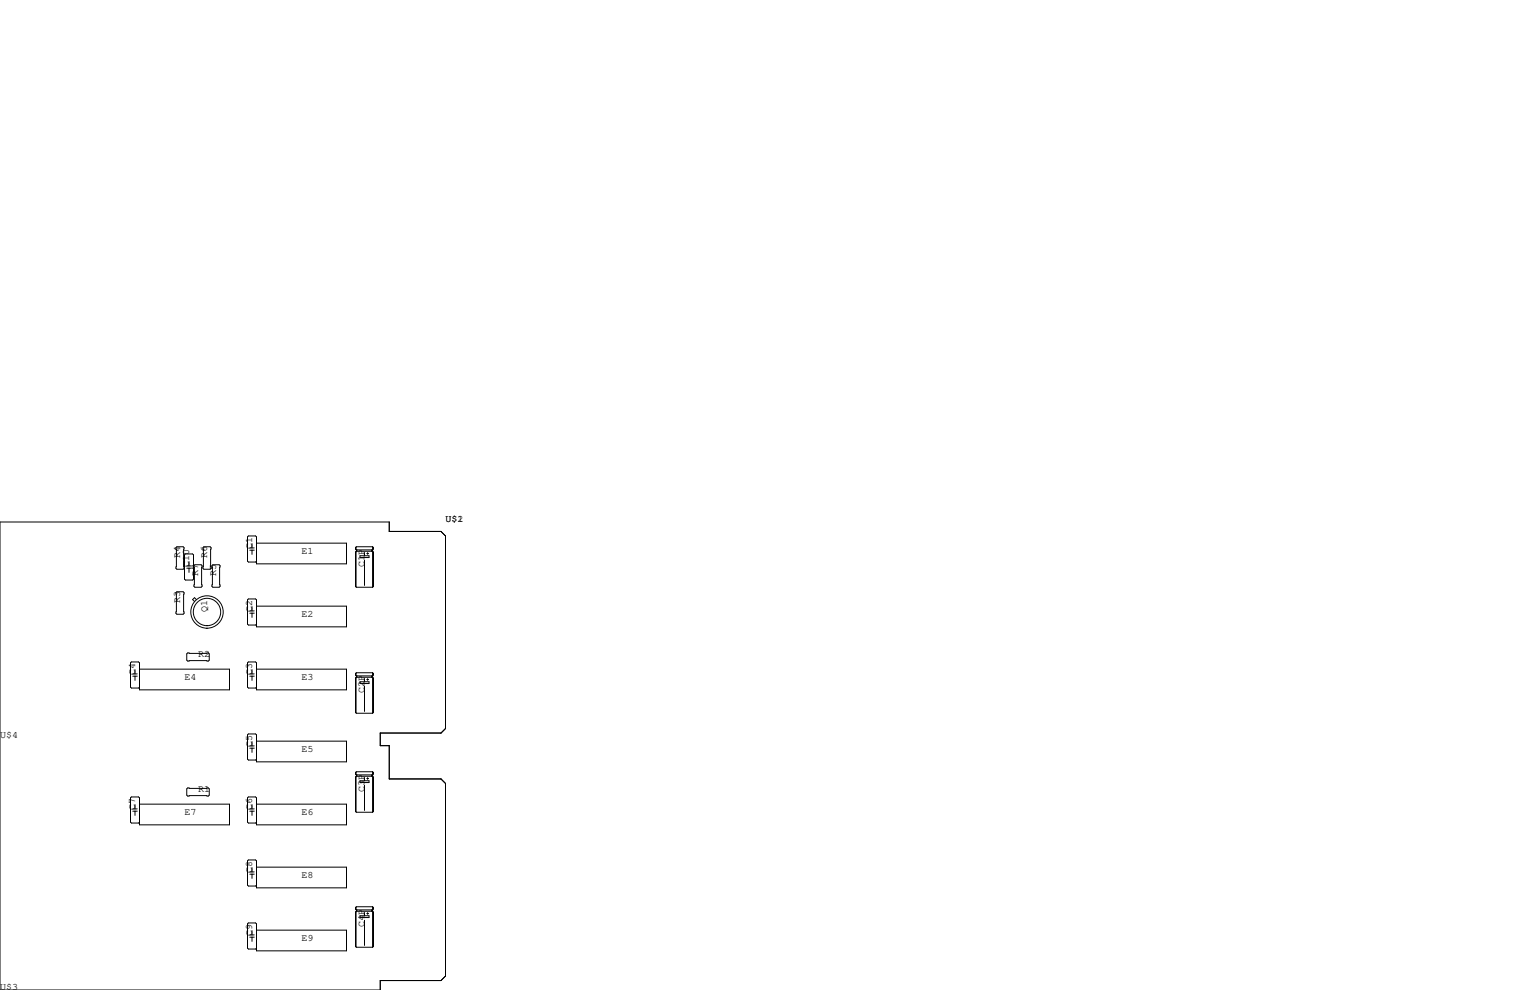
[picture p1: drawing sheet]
<svg xmlns="http://www.w3.org/2000/svg" width="432mm" height="279mm" viewBox="0 0 432 279" stroke-linecap="round" stroke-linejoin="round" font-family="sans-serif">
<g fill="none" stroke="#000" stroke-width=".28">
<path d="M0 147.3h109.9v2.7h14.6l1.2 1.3v54.3l-1.2 1.3h-17.2v3.5h2.6v9.4h14.6l1.2 1.3v54.4l-1.2 1.2h-17.2v2.7h-107.3zM49.7 154.6l.2-.3h1.8l.2 .3v5.8l-.2 .3h-1.8l-.2-.3zM52.3 156.3h2.1l.2 .3v6.8l-.2 .3h-2.1l-.2-.3v-6.8zM52.7 159.7h1.3M53.3 158.5v1.2M54.7 159.6l.3-.2h1.8l.2 .2v5.9l-.2 .2h-1.8l-.3-.2zM57.3 154.6l.2-.3h1.8l.3 .3v5.8l-.3 .3h-1.8l-.2-.3zM59.8 159.6l.3-.2h1.7l.3 .2v5.9l-.3 .2h-1.7l-.3-.2zM70.5 154.6h1.3M70.5 155.3h1.3M71.1 153.4v1.2M71.1 155.3v1.2"/>
<path d="M72.4 153.3h25.4v5.8h-25.4v-7.6l-.3-.2h-2l-.2 .2v6.9l.2 .2h2l.3-.2M100.3 154.6v.3l.3 .3M100.3 155.8v9.7l.3 .2h4.6M100.3 154.6l.1 .3M100.3 155.8l.1 9.7M100.5 154.4v.7M100.5 155.7v9.9M100.6 155.6h4.6l.2 .2v9.7l-.2 .2M100.6 155.2v.4M100.6 155.6l-.3 .2M100.7 155.2v.4M101.6 156.8h2.5v.6h-2.5z"/>
<path d="M102.9 156v.8M102.9 158.1v7.1M103.5 156.2h.5M103.8 156v.5M104.9 155.2v.4M105 155.3v.1M105.2 154.3h-4.6l-.3 .3M105.2 154.3l.2 .3v.3l-.2 .3h-4.6M105.2 154.3v11.4M105.3 154.6v.3M105.3 155.8v9.7M49.7 167.3l.2-.3h1.8l.2 .3v5.8l-.2 .3h-1.8l-.2-.3z"/>
<path d="M52.7 160.4h1.3M53.3 160.4v1.1M55.4 169.2l-.5-.5-.5 .5 .5 .5M70.5 172.4h1.3M70.5 173.1h1.3M71.1 171.2v1.2M71.1 173.1v1.1M72.4 171.1h25.4v5.8h-25.4v-7.6l-.3-.3h-2l-.2 .3v6.8l.2 .3h2l.3-.3M37.5 190.2h1.2M37.5 190.8h1.2M38.1 189v1.2M38.1 190.8v1.2"/>
<path d="M39.4 188.8h25.4v5.9h-25.4v-7.6l-.3-.3h-2l-.3 .3v6.8l.3 .3h2l.3-.3M52.7 184.5l.3-.2h5.8l.3 .2v1.8l-.3 .3h-5.8l-.3-.3zM70.5 190.2h1.3M70.5 190.8h1.3M71.1 189v1.2M71.1 190.8v1.2M72.4 188.8h25.4v5.9h-25.4v-7.6l-.3-.3h-2l-.2 .3v6.8l.2 .3h2l.3-.3M100.3 190.1v.4l.3 .3M100.3 191.4v9.6l.3 .3h4.6M100.3 190.1l.1 .4M100.3 191.4l.1 9.6M100.5 190v.6"/>
<path d="M100.5 191.3v9.9M100.6 191.1h4.6l.2 .3v9.6l-.2 .3M100.6 190.8v.3M100.6 191.1l-.3 .3M100.7 190.8v.3M101.6 192.4h2.5v.5h-2.5zM102.9 191.5v.9M102.9 193.7v7.1M103.5 191.8h.5M103.8 191.5v.5M104.9 190.8v.3M105 190.9v.1"/>
<path d="M105.2 189.9l.2 .2v.4l-.2 .3h-4.6M105.2 189.9v11.4M105.2 189.9h-4.6l-.3 .2M105.3 190.1v.4M105.3 191.4v9.6M70.5 210.5h1.3M70.5 211.2h1.3M71.1 209.3v1.2M71.1 211.2v1.1M72.4 209.2h25.4v5.8h-25.4v-7.6l-.3-.3h-2l-.2 .3v6.8l.2 .3h2l.3-.3M100.3 218.1v.3l.3 .3M100.3 219.3v9.7l.3 .2h4.6"/>
<path d="M100.3 218.1l.1 .3M100.3 219.3l.1 9.7M100.5 217.9v.7M100.5 219.2v9.9M100.6 219.1h4.6l.2 .2v9.7l-.2 .2M100.6 218.7v.4M100.6 219.1l-.3 .2M100.7 218.7v.4M102.9 219.5v.8M103.5 219.7h.5M103.8 219.5v.5M104.9 218.7v.4"/>
<path d="M105 218.8v.1M105.2 217.8l.2 .3v.3l-.2 .3h-4.6M105.2 217.8v11.4M105.2 217.8h-4.6l-.3 .3M105.3 218.1v.3M105.3 219.3v9.7M37.5 228.3h1.2M37.5 228.9h1.2M38.1 227.1v1.2M38.1 228.9v1.2M39.4 226.9h25.4v5.9h-25.4v-7.6l-.3-.3h-2l-.3 .3v6.8l.3 .3h2l.3-.3M53 222.4h5.8l.3 .2v1.8l-.3 .3h-5.8l-.3-.3v-1.8z"/>
<path d="M70.5 228.3h1.3M70.5 228.9h1.3M71.1 227.1v1.2M71.1 228.9v1.2M72.4 226.9h25.4v5.9h-25.4v-7.6l-.3-.3h-2l-.2 .3v6.8l.2 .3h2l.3-.3M101.6 220.3h2.5v.6h-2.5zM102.9 221.6v7.1M70.5 246.1h1.3M70.5 246.7h1.3M71.1 244.9v1.2M71.1 246.7v1.2M72.4 244.7h25.4v5.9h-25.4v-7.6l-.3-.3h-2l-.2 .3v6.8l.2 .3h2l.3-.3"/>
<path d="M100.3 256.2v.3l.3 .3M100.3 257.4v9.7l.3 .2h4.6M100.3 256.2l.1 .3M100.3 257.4l.1 9.7M100.5 256v.7M100.5 257.3v9.9M100.6 257.2h4.6l.2 .2v9.7l-.2 .2M100.6 256.8v.4M100.6 257.2l-.3 .2M100.7 256.8v.4M101.6 258.4h2.5v.6h-2.5zM102.9 257.6v.8"/>
<path d="M102.9 259.7v7.1M103.5 257.8h.5M103.8 257.6v.5M104.9 256.8v.4M105 256.9v.1M105.2 255.9l.2 .3v.3l-.2 .3h-4.6M105.2 255.9v11.4M105.2 255.9h-4.6l-.3 .3M105.3 256.2v.3M105.3 257.4v9.7M70.5 263.9h1.3M70.5 264.5h1.3"/>
<path d="M71.1 262.6v1.3M71.1 264.5v1.2M72.4 262.5h25.4v5.9h-25.4v-7.7l-.3-.2h-2l-.2 .2v6.9l.2 .2h2l.3-.2"/>
<circle cx="58.4" cy="172.7" r="4.6"/>
<circle cx="58.4" cy="172.7" r="3.9"/>
</g>
<g font-size="2.8">
<text x="125.7" y="147.3">U$1</text>
<text x="129.1" y="147.3">2</text>
<text x="71.1" y="154.9" transform="rotate(-90 71.1 154.9)">C1</text>
<text x="50.8" y="157.5" transform="rotate(-90 50.8 157.5)">R4</text>
<text x="53.3" y="160" transform="rotate(-90 53.3 160)">C10</text>
<text x="58.4" y="157.5" transform="rotate(-90 58.4 157.5)">R6</text>
<text x="85.1" y="156.2">E1</text>
<text x="102.9" y="160" transform="rotate(-90 102.9 160)">C1P</text>
<text x="55.9" y="162.6" transform="rotate(-90 55.9 162.6)">R7</text>
<text x="61" y="162.6" transform="rotate(-90 61 162.6)">R5</text>
<text x="50.8" y="170.2" transform="rotate(-90 50.8 170.2)">R3</text>
<text x="58.4" y="172.7" transform="rotate(-90 58.4 172.7)">Q1</text>
<text x="71.1" y="172.7" transform="rotate(-90 71.1 172.7)">C2</text>
<text x="85.1" y="174">E2</text>
<text x="55.9" y="185.4">R2</text>
<text x="38.1" y="190.5" transform="rotate(-90 38.1 190.5)">C4</text>
<text x="52.1" y="191.8">E4</text>
<text x="71.1" y="190.5" transform="rotate(-90 71.1 190.5)">C3</text>
<text x="85.1" y="191.8">E3</text>
<text x="102.9" y="195.6" transform="rotate(-90 102.9 195.6)">C2P</text>
<text x="0" y="208.3">U$4</text>
<text x="71.1" y="210.8" transform="rotate(-90 71.1 210.8)">C5</text>
<text x="85.1" y="212.1">E5</text>
<text x="55.9" y="223.5">R1</text>
<text x="102.9" y="223.5" transform="rotate(-90 102.9 223.5)">C3P</text>
<text x="38.1" y="228.6" transform="rotate(-90 38.1 228.6)">C7</text>
<text x="52.1" y="229.9">E7</text>
<text x="71.1" y="228.6" transform="rotate(-90 71.1 228.6)">C6</text>
<text x="85.1" y="229.9">E6</text>
<text x="71.1" y="246.4" transform="rotate(-90 71.1 246.4)">C8</text>
<text x="85.1" y="247.6">E8</text>
<text x="102.9" y="261.6" transform="rotate(-90 102.9 261.6)">C4P</text>
<text x="71.1" y="264.2" transform="rotate(-90 71.1 264.2)">C9</text>
<text x="85.1" y="265.4">E9</text>
<text x="0" y="279.4">U$3</text>
</g>
</svg>
